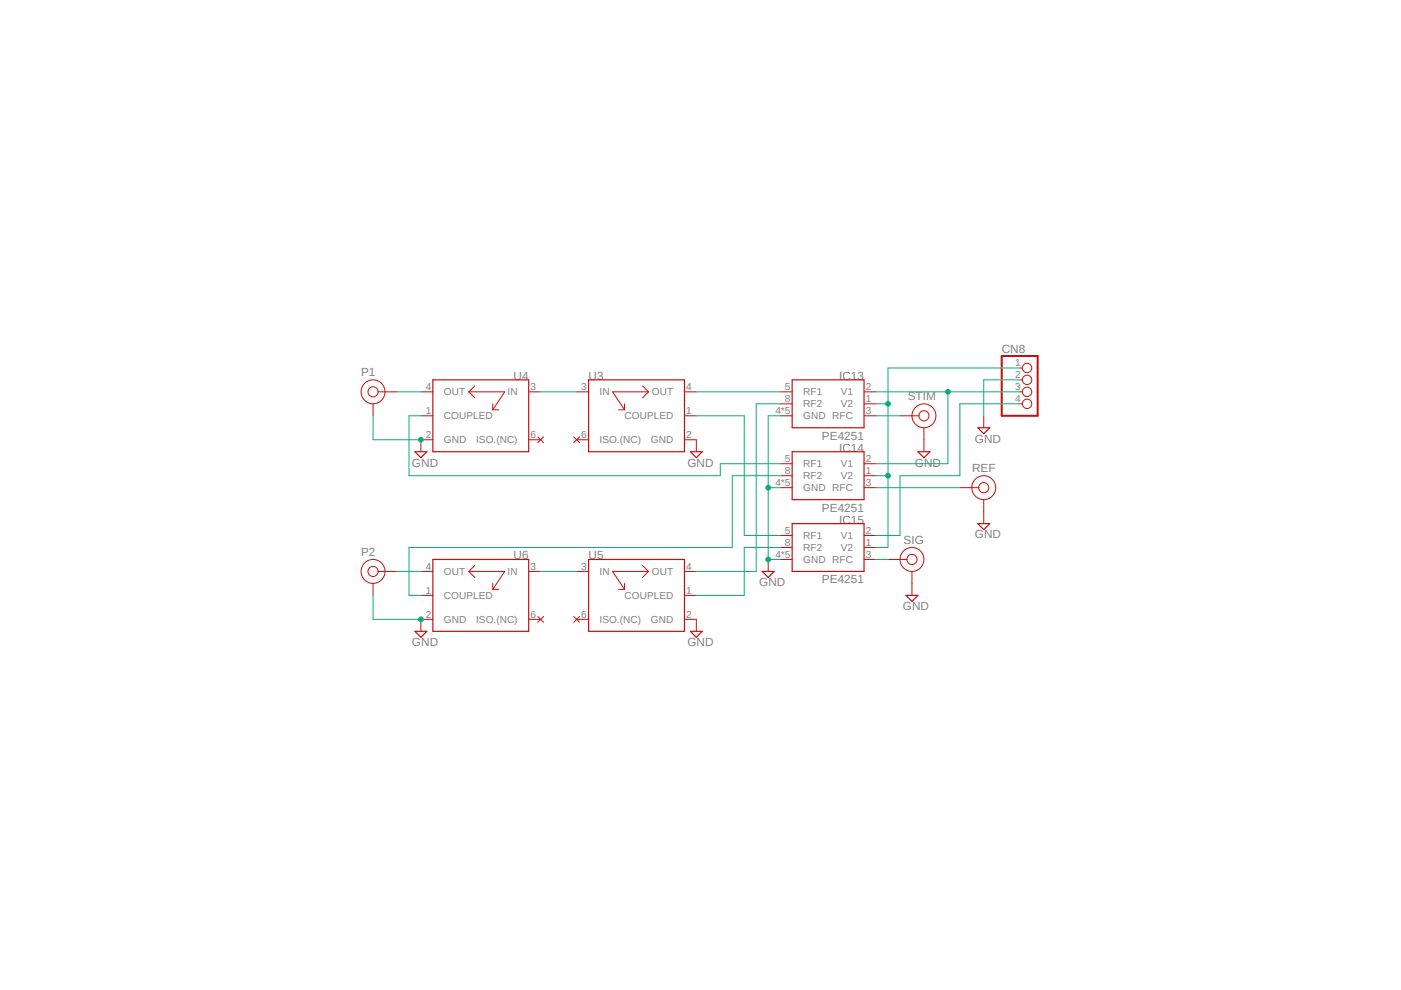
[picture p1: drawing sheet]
<svg xmlns="http://www.w3.org/2000/svg" width="297mm" height="210mm" viewBox="0 0 297 210" stroke-linecap="round" stroke-linejoin="round" font-family="sans-serif">
<path d="M75.9 72.3l145.2 65.3M221.1 72.3l-145.2 65.3" fill="none" stroke="#fff" stroke-width=".21"/>
<g fill="none" stroke="#c90d0c" stroke-width=".21">
<path d="M216.2 78h.6M79.1 85.6v2.6M80.1 83.1h4.1M89.2 83.1h2.6M89.2 88.2h2.6M91.8 93.2h-2.6v2.6M99.4 83.1h7.6l-2.5 3.8M99.4 83.1l1.3 1.2M100.7 81.8l-1.3 1.3M104.5 86.9h1.2M104.5 85.6v1.3M112.1 83.1h2.5"/>
<path d="M112.1 93.2h2.5M114 92.6l1.2 1.3M115.2 92.6l-1.2 1.3M121.6 92.6l1.3 1.3M122.3 83.1h2.5M122.3 93.2h2.5M122.9 92.6l-1.3 1.3M131.1 86.9h1.3M132.4 85.6v1.3M136.2 81.8l1.3 1.3M137.5 83.1h-7.6l2.5 3.8M137.5 83.1l-1.3 1.2"/>
<path d="M145.1 83.1h2.5M145.1 88.2h2.5M145.1 93.2h2.5v2.6M165.4 83.1h2.6M165.4 88.2h2.6M165.4 85.6h2.6M165.4 98.3h2.6M183.2 83.1h2.5M183.2 88.2h2.5M183.2 85.6h2.5M183.2 98.3h2.5M190.8 88.2h4.1"/>
<path d="M195.9 90.7v5.1M208.6 88.2v2.5M216.2 83.1h.6M216.2 85.6h.6M216.2 80.5h.6M100.7 119.9l-1.3 1.3M136.2 119.9l1.3 1.3M162.9 118.6v2.6M165.4 103.4h2.6M165.4 100.9h2.6M165.4 113.5h2.6M165.4 118.6h2.6"/>
<path d="M165.4 116.1h2.6M183.2 103.4h2.5M183.2 100.9h2.5M183.2 113.5h2.5M183.2 118.6h2.5M183.2 116.1h2.5M188.3 118.6h4M203.5 103.4h4.1M208.6 105.9v5.1M79.1 123.7v2.5M80.1 121.2h4.1M89.2 121.2h2.6"/>
<path d="M89.2 126.2h2.6M91.8 131.3h-2.6v2.6M99.4 121.2h7.6l-2.5 3.8M99.4 121.2l1.3 1.2M104.5 123.7v1.3M104.5 125h1.2M112.1 121.2h2.5M112.1 131.3h2.5M114 130.7l1.2 1.2M115.2 130.7l-1.2 1.2M121.6 130.7l1.3 1.2M122.3 121.2h2.5"/>
<path d="M122.3 131.3h2.5M122.9 130.7l-1.3 1.2M131.1 125h1.3M132.4 123.7v1.3M137.5 121.2h-7.6l2.5 3.8M137.5 121.2l-1.3 1.2M145.1 121.2h2.5M145.1 131.3h2.5v2.6M145.1 126.2h2.5M193.4 121.2v5"/>
<circle cx="217.8" cy="78" r="1"/>
<circle cx="79.1" cy="83.1" r="1.08"/>
<circle cx="79.1" cy="83.1" r="2.54"/>
<circle cx="195.9" cy="88.2" r="1.08"/>
<circle cx="195.9" cy="88.2" r="2.54"/>
<circle cx="217.8" cy="80.5" r="1"/>
<circle cx="217.8" cy="85.6" r="1"/>
<circle cx="217.8" cy="83.1" r="1"/>
<circle cx="193.4" cy="118.6" r="1.08"/>
<circle cx="193.4" cy="118.6" r="2.54"/>
<circle cx="208.6" cy="103.4" r="1.08"/>
<circle cx="208.6" cy="103.4" r="2.54"/>
<circle cx="79.1" cy="121.2" r="1.08"/>
<circle cx="79.1" cy="121.2" r="2.54"/>
</g>
<g fill="none" stroke="#c90d0c" stroke-width=".25">
<path d="M88 95.8h2.5l-1.3 1.2zM91.8 80.5h20.3v15.3h-20.3zM124.8 80.5h20.3v15.3h-20.3zM146.4 95.8h2.5l-1.3 1.2zM168 80.5h15.2v10.2h-15.2zM168 95.8h15.2v10.1h-15.2zM194.6 95.8h2.6l-1.3 1.2zM207.3 90.7h2.5l-1.2 1.3zM91.8 118.6h20.3v15.3h-20.3zM124.8 118.6h20.3v15.3h-20.3zM168 111h15.2v10.2h-15.2zM207.3 111h2.5l-1.2 1.3z"/>
<path d="M88 133.9h2.5l-1.3 1.2zM146.4 133.9h2.5l-1.3 1.2zM161.6 121.2h2.5l-1.2 1.2zM192.1 126.2h2.5l-1.2 1.3z"/>
</g>
<path d="M212.4 75.5h7.6v12.7h-7.6z" fill="none" stroke="#c90d0c" stroke-width=".42"/>
<path d="M79.1 93.2h10.1" fill="none" stroke="#0dab76" stroke-width=".21"/>
<circle cx="89.2" cy="93.2" r=".51" fill="#0dab76"/>
<g fill="none" stroke="#0dab76" stroke-width=".21">
<path d="M79.1 88.2v5M79.1 126.2v5.1h10.1"/>
<circle cx="89.2" cy="93.2" r=".51"/>
</g>
<circle cx="89.2" cy="131.3" r=".51" fill="#0dab76"/>
<g fill="none" stroke="#0dab76" stroke-width=".21">
<path d="M165.4 88.2h-2.5v30.4h2.5M162.9 103.4h2.5"/>
<circle cx="89.2" cy="131.3" r=".51"/>
</g>
<circle cx="162.9" cy="103.4" r=".51" fill="#0dab76"/>
<circle cx="162.9" cy="103.4" r=".51" fill="none" stroke="#0dab76" stroke-width=".21"/>
<circle cx="162.9" cy="118.6" r=".51" fill="#0dab76"/>
<g fill="none" stroke="#0dab76" stroke-width=".21">
<path d="M84.2 83.1h5M89.2 88.2h-2.5v12.7h66v-2.6h12.7M114.6 83.1h7.7M147.6 88.2h10.2v25.3h7.6M165.4 85.6h-5.1v35.6h-12.7M185.7 83.1h30.5M185.7 88.2h5.1M201 83.1v15.2h-15.3M216.2 80.5h-7.6v7.7M165.4 100.9h-10.1v15.2h-68.6v10.1h2.5M185.7 118.6h2.6M84.2 121.2h5"/>
<path d="M114.6 121.2h7.7"/>
<circle cx="162.9" cy="118.6" r=".51"/>
</g>
<circle cx="201" cy="83.1" r=".51" fill="#0dab76"/>
<g fill="none" stroke="#0dab76" stroke-width=".21">
<path d="M188.3 78v22.9h-2.6M147.6 83.1h17.8M185.7 85.6h2.6M216.2 85.6h-12.7v15.3h-12.7v12.6h-5.1M165.4 116.1h-7.6v10.1h-10.2M185.7 103.4h17.8"/>
<circle cx="201" cy="83.1" r=".51"/>
</g>
<circle cx="188.3" cy="85.6" r=".51" fill="#0dab76"/>
<g fill="none" stroke="#0dab76" stroke-width=".21">
<path d="M188.3 100.9v15.2h-2.6"/>
<circle cx="188.3" cy="85.6" r=".51"/>
</g>
<circle cx="188.3" cy="100.9" r=".51" fill="#0dab76"/>
<g fill="none" stroke="#0dab76" stroke-width=".21">
<path d="M188.3 78h27.9"/>
<circle cx="188.3" cy="100.9" r=".51"/>
</g>
<g font-size="2.5" fill="#808080">
<text x="212.4" y="74.8">CN8</text>
<text x="76.6" y="79.8">P1</text>
<text x="108.9" y="80.5">U4</text>
<text x="124.8" y="80.5">U3</text>
<text x="177.9" y="80.5">IC13</text>
<text x="192.4" y="84.9">STIM</text>
<text x="174.3" y="93.2">PE4251</text>
<text x="177.9" y="95.8">IC14</text>
<text x="206.7" y="93.9">GND</text>
<text x="87.4" y="99">GND</text>
<text x="145.8" y="99">GND</text>
<text x="194" y="99">GND</text>
<text x="206.1" y="100.1">REF</text>
<text x="174.3" y="108.5">PE4251</text>
<text x="177.9" y="111">IC15</text>
<text x="76.6" y="117.9">P2</text>
<text x="108.9" y="118.6">U6</text>
<text x="124.8" y="118.6">U5</text>
<text x="191.6" y="115.3">SIG</text>
<text x="206.7" y="114.2">GND</text>
<text x="161" y="124.3">GND</text>
<text x="174.3" y="123.7">PE4251</text>
<text x="191.4" y="129.4">GND</text>
<text x="87.4" y="137">GND</text>
<text x="145.8" y="137">GND</text>
</g>
<g font-size="2.1" fill="#808080">
<text x="215.2" y="77.7">1</text>
<text x="90.3" y="82.7">4</text>
<text x="94.1" y="83.8">OUT</text>
<text x="107.6" y="83.8">IN</text>
<text x="112.5" y="82.7">3</text>
<text x="123.3" y="82.7">3</text>
<text x="127.1" y="83.8">IN</text>
<text x="138.2" y="83.8">OUT</text>
<text x="145.5" y="82.7">4</text>
<text x="166.4" y="82.7">5</text>
<text x="170.3" y="83.8">RF1</text>
<text x="178.3" y="83.8">V1</text>
<text x="183.6" y="82.7">2</text>
<text x="215.2" y="80.2">2</text>
<text x="215.2" y="82.7">3</text>
<text x="90.3" y="87.8">1</text>
<text x="94.1" y="88.9">COUPLED</text>
<text x="132.4" y="88.9">COUPLED</text>
<text x="145.5" y="87.8">1</text>
<text x="164.4" y="87.8">4*5</text>
<text x="166.4" y="85.3">8</text>
<text x="170.3" y="88.9">GND RFC</text>
<text x="170.3" y="86.4">RF2</text>
<text x="178.3" y="86.4">V2</text>
<text x="183.6" y="85.3">1</text>
<text x="183.6" y="87.8">3</text>
<text x="215.2" y="85.3">4</text>
<text x="90.3" y="92.9">2</text>
<text x="94.1" y="94">GND</text>
<text x="101" y="94">ISO.(NC)</text>
<text x="112.5" y="92.9">6</text>
<text x="123.3" y="92.9">6</text>
<text x="127.1" y="94">ISO.(NC)</text>
<text x="138" y="94">GND</text>
<text x="145.5" y="92.9">2</text>
<text x="166.4" y="98">5</text>
<text x="166.4" y="100.5">8</text>
<text x="170.3" y="99.1">RF1</text>
<text x="170.3" y="101.6">RF2</text>
<text x="178.3" y="99.1">V1</text>
<text x="178.3" y="101.6">V2</text>
<text x="183.6" y="98">2</text>
<text x="183.6" y="100.5">1</text>
<text x="164.4" y="103">4*5</text>
<text x="170.3" y="104.2">GND RFC</text>
<text x="183.6" y="103">3</text>
<text x="166.4" y="113.2">5</text>
<text x="183.6" y="113.2">2</text>
<text x="164.4" y="118.3">4*5</text>
<text x="166.4" y="115.7">8</text>
<text x="170.3" y="119.4">GND RFC</text>
<text x="170.3" y="114.3">RF1</text>
<text x="170.3" y="116.8">RF2</text>
<text x="178.3" y="114.3">V1</text>
<text x="178.3" y="116.8">V2</text>
<text x="183.6" y="115.7">1</text>
<text x="183.6" y="118.3">3</text>
<text x="90.3" y="120.8">4</text>
<text x="90.3" y="125.9">1</text>
<text x="94.1" y="121.9">OUT</text>
<text x="107.6" y="121.9">IN</text>
<text x="112.5" y="120.8">3</text>
<text x="123.3" y="120.8">3</text>
<text x="127.1" y="121.9">IN</text>
<text x="138.2" y="121.9">OUT</text>
<text x="145.5" y="120.8">4</text>
<text x="145.5" y="125.9">1</text>
<text x="90.3" y="131">2</text>
<text x="94.1" y="127">COUPLED</text>
<text x="112.5" y="131">6</text>
<text x="123.3" y="131">6</text>
<text x="132.4" y="127">COUPLED</text>
<text x="145.5" y="131">2</text>
<text x="94.1" y="132.1">GND</text>
<text x="101" y="132.1">ISO.(NC)</text>
<text x="127.1" y="132.1">ISO.(NC)</text>
<text x="138" y="132.1">GND</text>
</g>
</svg>
